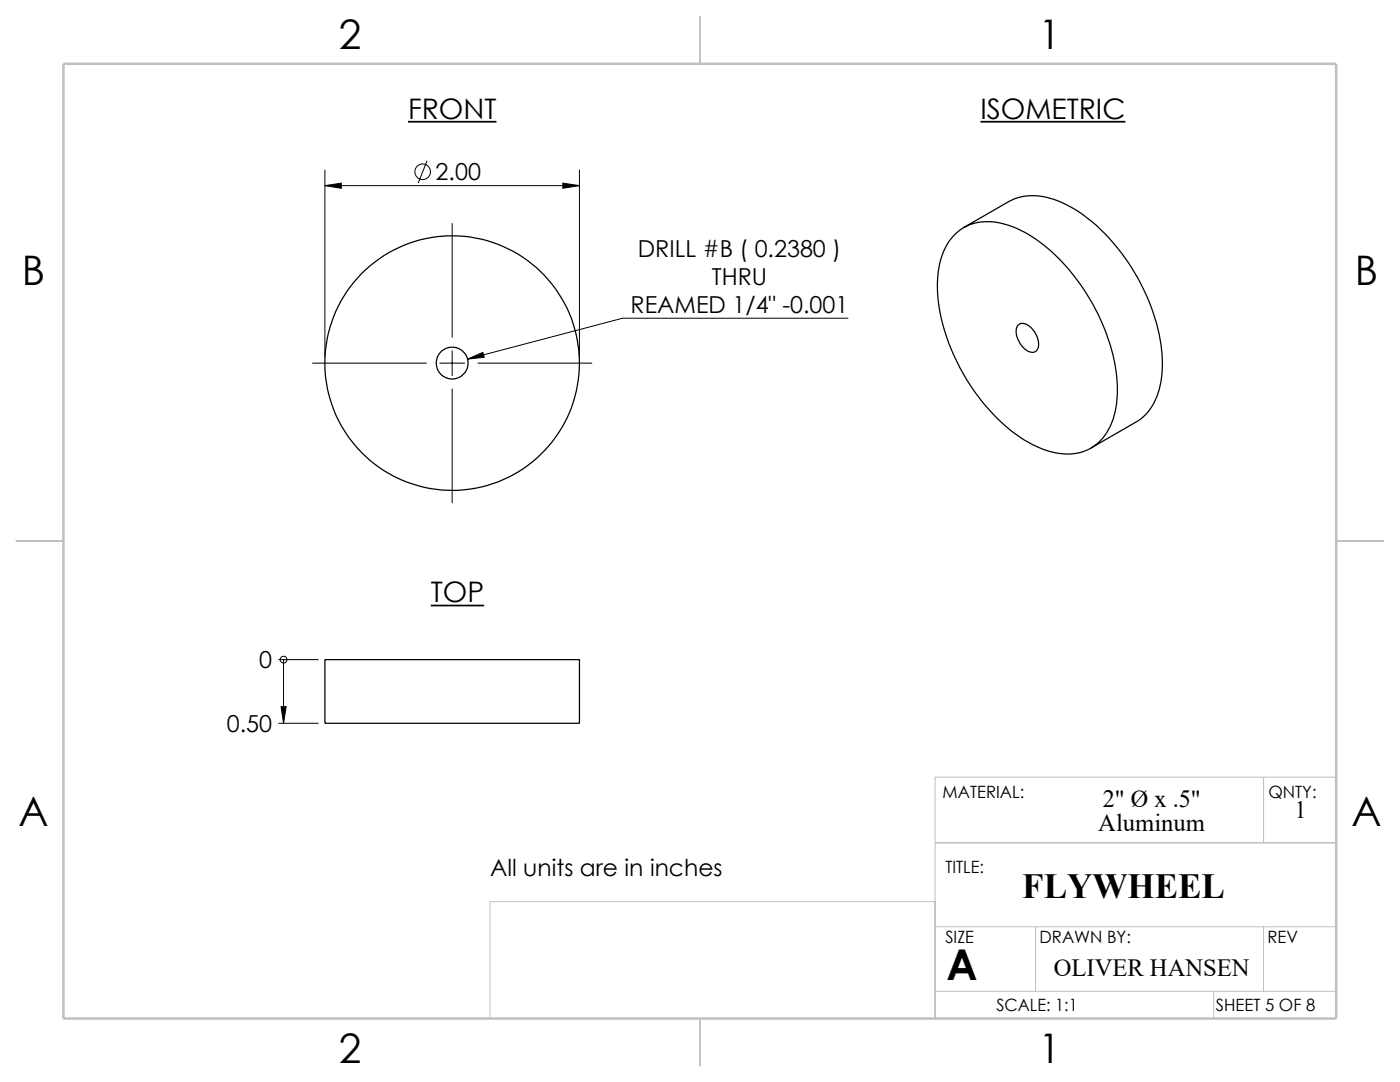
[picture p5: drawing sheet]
<svg xmlns="http://www.w3.org/2000/svg" width="279mm" height="216mm" viewBox="0 0 279 216" stroke-linecap="round" stroke-linejoin="round" font-family="sans-serif">
<g fill="none" stroke="#000" stroke-width=".25">
<path d="M190.2 47.1a9.7 9.7 0 0 1 10.3-2.4 27.2 27.2 0 0 1 13.2 9.5 40.3 40.3 0 0 1 9.3 22.6 15.1 15.1 0 0 1-3.4 11.1 9.9 9.9 0 0 1-10.4 2.1 29 29 0 0 1-13.2-9.8 38.9 38.9 0 0 1-8.9-23.6 14.4 14.4 0 0 1 3.1-9.5zM192.3 45.4l9-5.2a11.3 11.3 0 0 1 9.7-.2 31.6 31.6 0 0 1 13.7 11.7 38.5 38.5 0 0 1 7.3 20.9 14.5 14.5 0 0 1-3.4 10.2l-1.5 1.2-9.4 5.4M203.1 65a1.58 1.58 0 0 1 2.4 .1 4.4 4.4 0 0 1 1.6 4.5 1.35 1.35 0 0 1-2.2 .3 4.9 4.9 0 0 1-2.1-4.4zM64.8 131.6h50.8v12.7h-50.8z"/>
<circle cx="90.2" cy="72.5" r="3.2"/>
<circle cx="90.2" cy="72.4" r="25.4"/>
</g>
<g fill="none" stroke="#000" stroke-width=".2">
<path d="M64.8 37l3.3-.5v1.1zM64.8 33.9v37.3M64.8 37h50.8M85.2 32.1l-1.7 4.4M112.3 36.5l3.3 .5-3.3 .6zM115.6 33.9v37.3M90.2 44.5v22.9M62.3 72.5h22.9M87.7 72.5h5.1M90.2 69.9v5.1M90.2 77.5v22.9M93.3 71.6l3.1-1.3 .2 1z"/>
<path d="M95.3 72.5h22.9M169.3 63.5h-45.1l-30.9 8.1M55.6 131.6h8M56.6 131.6h.1M56.6 131.6v12.7M55.6 144.3h8M56.1 141h1l-.5 3.3z"/>
<circle cx="84.4" cy="34.3" r="1.55"/>
<circle cx="56.6" cy="131.6" r=".68"/>
</g>
<path d="M81.4 24.3h17.7M195.7 24.3h28.9M86 120.8h10.6" fill="none" stroke="#000" stroke-width=".34"/>
<path d="M252.2 155.1v13.1M266.6 153.3l.1 14.9h-80.1M266.6 168.2v-13.1h-80v48.1h-88.8v-23.3h88.8M186.6 197.8h80.1M186.6 184.9h80.1M206.7 184.9v12.9M242.2 197.8v5.4M252.2 184.9v12.9" fill="none" stroke="#c0c0c0" stroke-width=".2"/>
<path d="M139.7 3.2v9.5M3.1 107.9h9.6M266.7 107.9h9.5M139.7 203.2v9.6" fill="none" stroke="#c0c0c0" stroke-width=".25"/>
<path d="M12.7 12.7h254v190.5h-254z" fill="none" stroke="#c0c0c0" stroke-width=".5"/>
<g fill="#000">
<path d="M56.1 141h1l-.5 3.3z"/>
<path d="M64.8 37l3.3-.5v1.1zM112.3 36.5l3.3 .5-3.3 .6zM93.3 71.6l3.3-.3-.2-1z"/>
</g>
<text font-size="8.5" x="188.9" y="195.5">A</text>
<g font-size="8.1">
<text x="67.6" y="9.7">2</text>
<text x="207.3" y="9.7">1</text>
<text x="4.4" y="57">B</text>
<text x="270.4" y="57">B</text>
<text x="3.7" y="164.9">A</text>
<text x="269.7" y="164.9">A</text>
<text x="67.6" y="212.2">2</text>
<text x="207.3" y="212.2">1</text>
</g>
<text font-size="7.1" x="204" y="179.3">FLYWHEEL</text>
<g font-size="5.6">
<text x="81.4" y="23.7">FRONT</text>
<text x="195.7" y="23.7">ISOMETRIC</text>
<text x="86" y="120.2">TOP</text>
</g>
<g font-size="4.9">
<text x="220.1" y="160.9">2&quot; Ø x .5&quot;</text>
<text x="219.2" y="165.9">Aluminum</text>
<text x="258.4" y="163.3">1</text>
<text x="210.3" y="194.8">OLIVER HANSEN</text>
</g>
<g font-size="4.7">
<text x="86.9" y="36">2.00</text>
<text x="127.3" y="51.4">DRILL #B ( 0.2380 )</text>
<text x="142" y="56.9">THRU</text>
<text x="125.8" y="62.5">REAMED 1/4&quot; -0.001</text>
<text x="51.7" y="133.4">0</text>
<text x="45.3" y="146.1">0.50</text>
<text x="97.8" y="174.9">All units are in inches</text>
</g>
<g font-size="3.4">
<text x="188.1" y="159.2">MATERIAL:</text>
<text x="253.1" y="159.2">QNTY:</text>
<text x="188.7" y="174.2">TITLE:</text>
<text x="188.7" y="188.1">SIZE</text>
<text x="207.5" y="188.1">DRAWN BY:</text>
<text x="253" y="188.1">REV</text>
<text x="198.8" y="201.7">SCALE: 1:1</text>
<text x="242.7" y="201.7">SHEET 5 OF 8</text>
</g>
</svg>
